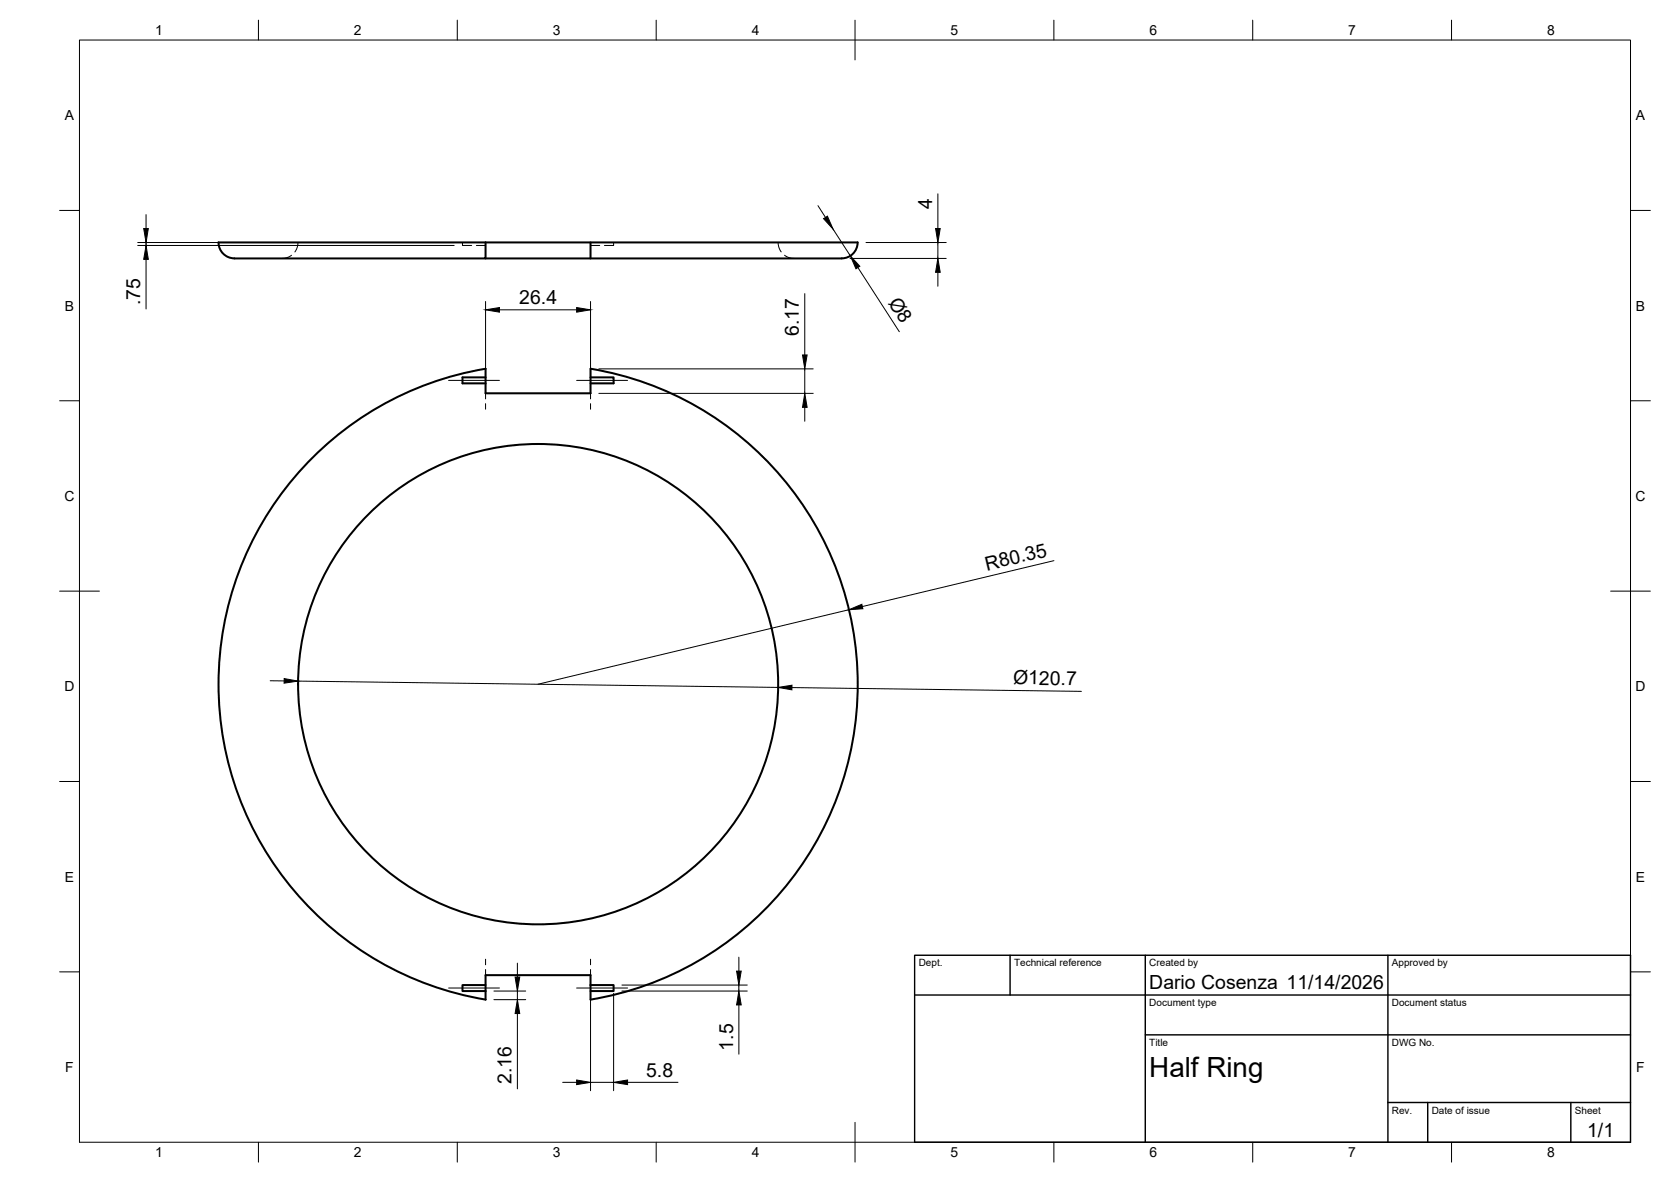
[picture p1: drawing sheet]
<svg xmlns="http://www.w3.org/2000/svg" width="420mm" height="297mm" viewBox="0 0 420 297" stroke-linecap="round" stroke-linejoin="round" font-family="sans-serif">
<!-- layer: Visible -->
<g fill="none" stroke="#000" stroke-width=".51">
<path d="M122.1 60.9h-67.1a4 4 0 0 0 3.9 4M122.1 60.9v4h-63.2M122.1 60.9h93.5a4.3 4.3 0 0 1-5 4h-88.5M148.5 60.9v4M122.1 92.7v6.1h26.4v-6.1a80.4 80.4 0 0 1 67.2 79.2 80.4 80.4 0 0 1-67.2 79.3v-3.6M122.1 94.8h-5.8v1.5h5.8M122.1 92.7a80.4 80.4 0 0 0-67.2 79.2 80.4 80.4 0 0 0 67.2 79.3M148.5 94.8h5.8v1.5h-5.8M122.1 247.6h-5.8v1.5h5.8M122.1 249.1v2.1M148.5 247.6v-2.5h-26.4v4M148.5 247.6h5.8v1.5h-5.8"/>
<circle cx="135.3" cy="171.9" r="60.4"/>
</g>
<!-- layer: Hidden -->
<g fill="none" stroke="#000" stroke-width=".25">
<path d="M73.3 64.1l-1.2 .7-1.2 .1M74.9 60.9l-.1 1.2-.7 1.2M116.3 60.9v.8h2.3M119.8 61.7h2.3M148.5 61.7h2.3M154.3 60.9v.8h-2.3M195.6 60.9l.2 1.2 .6 1.2M197.3 64.1l1.2 .7 1.1 .1M122.1 98.8v1.5M148.5 98.8v1.5M122.1 101.4v1.4M148.5 101.4v1.4"/>
<path d="M122.1 241.1v1.4M122.1 243.6v1.5M148.5 243.6v1.5M148.5 241.1v1.4"/>
</g>
<!-- layer: BORDER -->
<g fill="none" stroke="#000" stroke-width=".25">
<path d="M20 10.1h390v276.9h-390zM65 5.1v5M115 5.1v5M165 5.1v5M215 5.1v10M265 5.1v5M315 5.1v5M365 5.1v5M15 52.9h5M410 52.9h5M15 100.7h5M410 100.7h5"/>
<path d="M15 148.6h10M405 148.6h10M15 196.4h5M410 196.4h5M15 244.2h5M410 244.2h5M65 287v5M115 287v5M165 287v5M215 282.1v9.9M265 287v5M315 287v5"/>
<path d="M365 287v5"/>
</g>
<!-- layer: TITLEBLOCK -->
<path d="M230 240.1h180v46.9h-180zM230 250h180M254 240.1v9.9M288 240.1v46.9M349 240.1v46.9M288 260.1h122M349 277.1h61M359 277.1v9.9M395 277.1v9.9" fill="none" stroke="#000" stroke-width=".36"/>
<!-- layer: Smart Centers -->
<path d="M112.8 95.6h12.8M145 95.6h12.8M112.8 248.3h12.8M145 248.3h12.8" fill="none" stroke="#000" stroke-width=".25"/>
<!-- layer: FD_Dimensions -->
<g fill="none" stroke="#000" stroke-width=".25">
<path d="M36.7 53.9v3.5M205.7 51.7l1.9 2.9M209.5 57.6l4.3 6.7M235.8 48.7v8.7M34.6 60.9h79.6M34.6 61.7h79.6M36.7 60.9v.8M36.7 65.2v12.4M122.1 75.8v21M125.6 77.9h19.4M148.5 75.8v21M202.4 73.8v15.4"/>
<path d="M213.7 64.9h24.2M215.7 67.2l10.4 16.2M217.7 60.9h20.2M235.8 60.9v4M235.8 68.4v3.5M150.6 98.9h53.9M150.6 92.7h53.9M202.4 92.7v6.2M202.4 102.4v3.5M213.4 153.2l-78.1 18.7M265 140.9l-48.2 11.5M67.9 171.1h3.5"/>
<path d="M75 171.2l120.6 1.5M199.1 172.8l72.8 .9M124.2 249.1h8M124.2 251.2h8M130.1 242v3.5M130.1 249.1v2.1M130.1 254.7v18.9M148.5 249.6v24.5M154.3 249.6v24.5M156.4 247.6h31.5M156.4 249.1h31.5M185.8 240.5v3.5"/>
<path d="M185.8 247.6v1.5M185.8 252.5v12.4M141.5 272h3.5M148.5 272h5.8M157.8 272h12.7"/>
</g>
<g fill="#000" stroke="#000" stroke-width=".25">
<path d="M36.1 57.4h1.2l-.6 3.5zM207.1 55l.9-.7 1.5 3.3zM235.2 57.4h1.2l-.6 3.5zM36.7 61.7l.6 3.5h-1.2zM122.1 77.9l3.5-.6v1.2zM145 77.3l3.5 .6-3.5 .6zM213.8 64.3l2.4 2.6-1 .6zM235.8 64.9l.6 3.5h-1.2zM201.8 89.2h1.1l-.5 3.5zM202.4 98.9l.5 3.5h-1.1zM213.4 153.2l3.3-1.3 .3 1.1zM71.5 170.5l3.5 .7-3.6 .5z"/>
<path d="M195.6 172.7l3.5-.5v1.2zM129.5 245.5h1.2l-.6 3.6zM130.1 251.2l.6 3.5h-1.2zM185.2 244h1.2l-.6 3.6zM185.8 249.1l.6 3.4h-1.2zM145 271.4l3.5 .6-3.5 .6zM154.3 272l3.5-.6v1.2z"/>
</g>
<text font-size="7" x="289" y="270.6">Half Ring</text>
<g font-size="4.9">
<text x="234.4" y="52.6" transform="rotate(-90 234.4 52.6)">4</text>
<text x="35.3" y="76.7" transform="rotate(-90 35.3 76.7)">.75</text>
<text x="130.6" y="76.4">26.4</text>
<text x="223.2" y="76.1" transform="rotate(57 223.2 76.1)">Ø8</text>
<text x="200.9" y="84.5" transform="rotate(-90 200.9 84.5)">6.17</text>
<text x="248.2" y="143.4" transform="rotate(-13 248.2 143.4)">R80.35</text>
<text x="254.7" y="172" transform="rotate(1 254.7 172)">Ø120.7</text>
<text x="289" y="248.5">Dario Cosenza 11/14/2026</text>
<text x="184.3" y="264" transform="rotate(-90 184.3 264)">1.5</text>
<text x="128.6" y="272.4" transform="rotate(-90 128.6 272.4)">2.16</text>
<text x="162.5" y="270.5">5.8</text>
<text x="399.1" y="285.7">1/1</text>
</g>
<g font-size="3.5">
<text x="39" y="8.8">1</text>
<text x="89" y="8.8">2</text>
<text x="139" y="8.8">3</text>
<text x="189" y="8.8">4</text>
<text x="239" y="8.8">5</text>
<text x="289" y="8.8">6</text>
<text x="339" y="8.8">7</text>
<text x="389" y="8.8">8</text>
<text x="16.3" y="30.2">A</text>
<text x="411.3" y="30.2">A</text>
<text x="16.3" y="78">B</text>
<text x="411.3" y="78">B</text>
<text x="16.2" y="125.9">C</text>
<text x="411.2" y="125.9">C</text>
<text x="16.2" y="173.7">D</text>
<text x="411.2" y="173.7">D</text>
<text x="16.3" y="221.6">E</text>
<text x="411.3" y="221.6">E</text>
<text x="16.4" y="269.4">F</text>
<text x="411.4" y="269.4">F</text>
<text x="39" y="290.8">1</text>
<text x="89" y="290.8">2</text>
<text x="139" y="290.8">3</text>
<text x="189" y="290.8">4</text>
<text x="239" y="290.8">5</text>
<text x="289" y="290.8">6</text>
<text x="339" y="290.8">7</text>
<text x="389" y="290.8">8</text>
</g>
<g font-size="2.5">
<text x="231" y="242.9">Dept.</text>
<text x="255" y="242.9">Technical reference</text>
<text x="289" y="242.9">Created by</text>
<text x="350" y="242.9">Approved by</text>
<text x="289" y="252.8">Document type</text>
<text x="350" y="252.8">Document status</text>
<text x="289" y="262.9">Title</text>
<text x="350" y="262.9">DWG No.</text>
<text x="350" y="279.9">Rev.</text>
<text x="360" y="279.9">Date of issue</text>
<text x="396" y="279.9">Sheet</text>
</g>
</svg>
